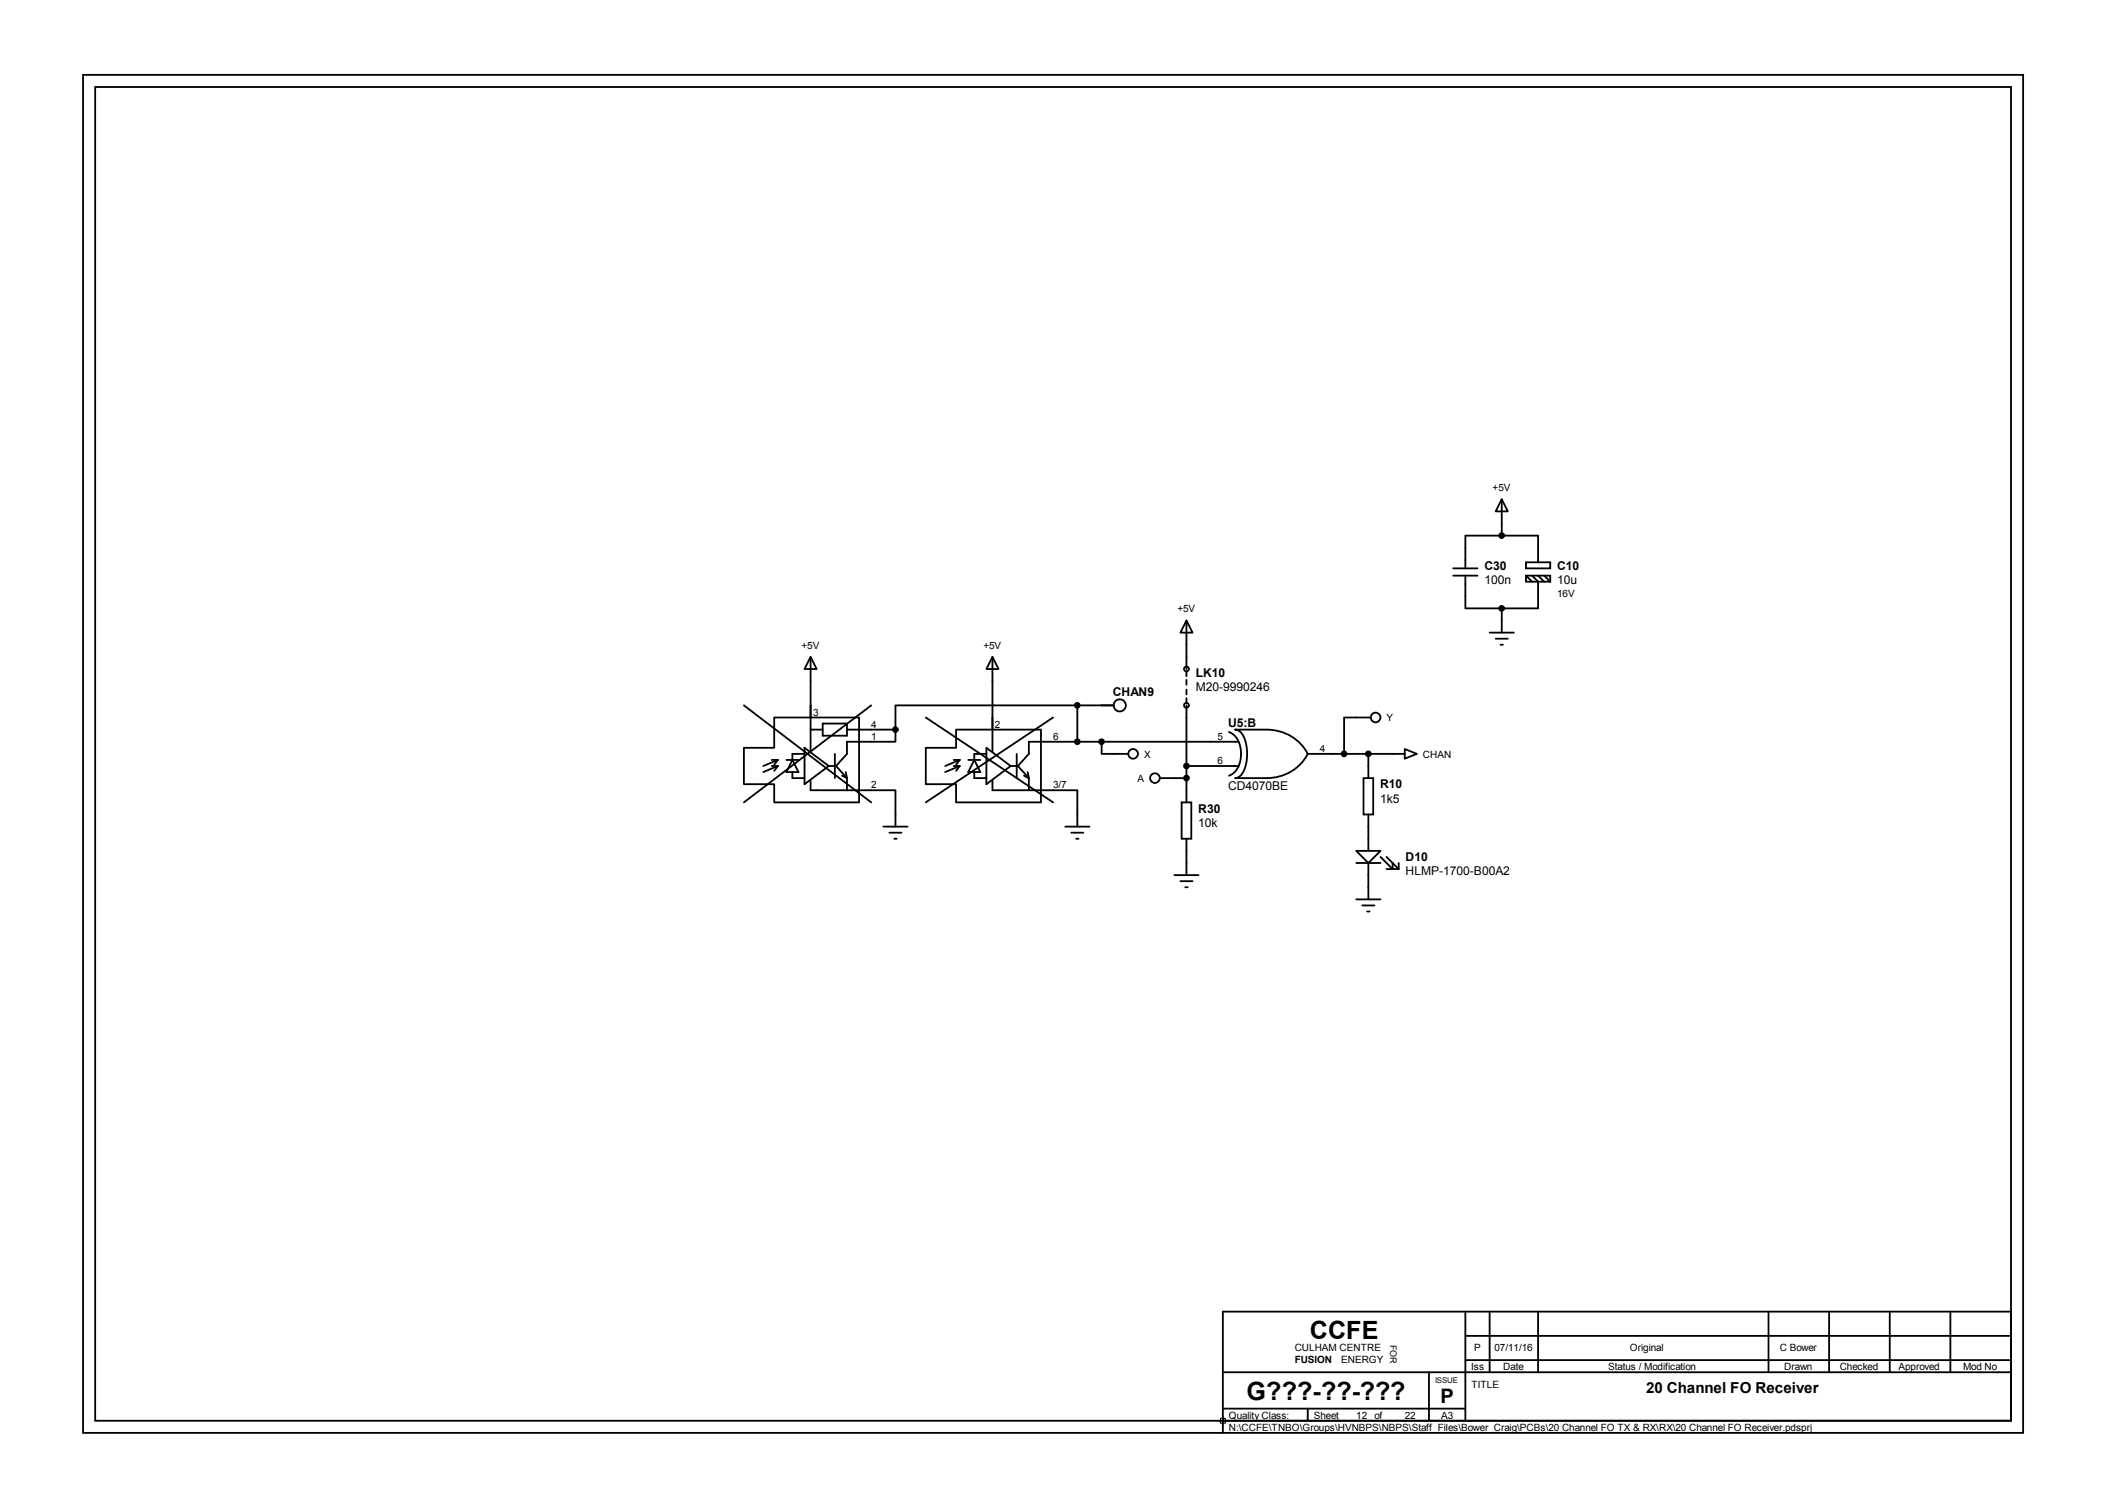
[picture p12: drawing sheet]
<svg xmlns="http://www.w3.org/2000/svg" width="297mm" height="210mm" viewBox="0 0 297 210" stroke-linecap="round" stroke-linejoin="round" font-family="sans-serif">
<g fill="none" stroke="#000" stroke-width=".25">
<path d="M11.6 10.5h270.9v189.6h-270.9zM13.3 12.2h267.5v186.2h-267.5zM202.9 79.4h3.4M209.7 69.7l.9 1.7h-1.7zM209.7 74.8h-5.1v4.6M209.7 74.8h5.1v3.7M209.7 69.7v5.1M213.1 78.5h3.4v.9h-3.4zM103.9 98.5l17.8 13.6M113.2 91.7l.8 1.7h-1.6zM113.2 91.7v13.2M121.7 98.5l-17.8 13.6"/>
<path d="M138.6 91.7l.8 1.7h-1.6zM138.6 91.7v13.2M150.5 98.5h-25.4v3.4M150.5 98.5v5.1M150.5 98.5h5M165.7 86.7l.8 1.7h-1.7zM165.7 86.7v6.7M165.7 93.8v.6M165.7 95v.6M165.7 96.3v.7M165.7 97.5v.7M165.7 98.5v13.6"/>
<path d="M202.9 80.4h3.4M204.6 80.4v4.6h5.1M208 88.4h3.4M208.9 89.2h1.7M209.6 90h.3M209.7 85v3.4M213.1 80.4h3.4v.8h-3.4zM213.1 80.4l.9 .8M214 80.4l.8 .8v3.8h-5.1M214.8 80.4l.8 .8M215.6 80.4l.9 .8M103.9 104.4h4.2v-4.2h11.9v11.9h-11.9v-2.6h-4.2z"/>
<path d="M107.8 107h.8M107.8 106.1h.8M108.6 106.1l-2 .9M108.6 107l-2 .8M108.6 106.1l-.5 .7M108.6 107l-.5 .7M109.8 106.1h1.7M110.7 107.8v.9h1.7M110.7 106.1l.8 1.7h-1.7zM112.4 105.3h-1.7v.8M112.4 104.4l3.3 2.6-3.3 2.5zM113.2 109v1.4h11.9v5"/>
<path d="M113.2 101.9h1.7M114.9 101.1h3.4v1.6h-3.4zM115.7 107h.9M116.6 105.3v3.4M117.6 108.3l.7 .4M118.1 107.8l.2 .9M118.3 101.9h6.8M118.3 108.7v1.7M123.4 115.4h3.3M124.2 116.3h1.7M124.9 117.1h.3M125.1 101.9v1.7h-6.8v1.7l-1.5 1.7 1.5 1.7"/>
<path d="M129.3 104.4h4.2v-2.5h11.9v10.2h-11.9v-2.6h-4.2zM129.3 100.2l17.8 11.9M133.2 107h.8M133.2 106.1h.8M134 106.1l-2 .9M134 107l-2 .8M134 106.1l-.5 .7M134 107l-.5 .7M135.2 106.1h1.7M136.1 107.8v.9h1.7M136.1 106.1l.8 1.7h-1.7zM137.8 105.3h-1.7v.8"/>
<path d="M137.8 104.4l3.3 2.6-3.3 2.5zM138.6 109v1.4h11.9v5M141.1 107h.9M142 105.3v3.4M143 108.3l.7 .4M143.5 107.8l.2 .9M143.7 108.7v1.7M147.1 100.2l-17.8 11.9M148.8 115.4h3.3M149.6 116.3h1.7M150.3 117.1h.3M153.8 103.6v1.7h3.8"/>
<path d="M162 108.7h3.7M165 112.1h1.4v5h-1.4zM165.7 117.1v5.1M165.7 107h7.3M171.6 102.2a3 3 0 0 1 1.7 3.1 3 3 0 0 1-1.7 3M172.5 101.9h4.4a6.4 6.4 0 0 1 5.7 3.4 6.3 6.3 0 0 1-5.7 3.4h-4.4a1.63 1.63 0 0 0 1.3-1.3 5.7 5.7 0 0 0-.6-5.2l-.3-.2zM173 103.6h-29.3v1.7l-1.5 1.7 1.5 1.7M182.6 105.3h13.6M189.4 118.8h3.4l-1.7 1.7zM190.4 108.7h1.4v5.1h-1.4zM191.1 105.3v3.4M191.1 113.8v5"/>
<path d="M191.4 100.2h-3.7v5.1M192.8 119.7l1.7 1.7v-.9M193.6 119.7l1.7 1.7M196.2 104.6l1.7 .7-1.7 .7zM164 122.2h3.4M164.8 123.1h1.7M165.5 123.9h.4M189.4 120.5h3.4M189.4 125.6h3.4M190.2 126.5h1.7M190.9 127.3h.4M191.1 120.5v5.1"/>
<path d="M193.6 121.4h1.7M195.3 120.5v.9M170.8 198.4h110v-15.2h-110v16.9M170.8 191.6h110M170.8 196.7h33.8M182.6 196.7v1.7M199.6 191.6v6.8M204.6 183.2v15.2M204.6 190h76.2M204.6 186.6h76.2M208 183.2v8.4M214.8 183.2v8.4"/>
<path d="M247 183.2v8.4M255.4 183.2v8.4M263.9 183.2v8.4M272.4 183.2v8.4"/>
<circle cx="209.7" cy="74.8" r=".34"/>
<circle cx="150.4" cy="98.5" r=".34"/>
<circle cx="156.4" cy="98.5" r=".85"/>
<circle cx="165.7" cy="98.5" r=".34"/>
<circle cx="165.7" cy="93.4" r=".34"/>
<circle cx="209.7" cy="85" r=".34"/>
<circle cx="125" cy="101.9" r=".34"/>
<circle cx="150.4" cy="103.6" r=".34"/>
<circle cx="153.8" cy="103.6" r=".34"/>
<circle cx="158.2" cy="105.3" r=".68"/>
<circle cx="161.3" cy="108.7" r=".68"/>
<circle cx="165.7" cy="108.7" r=".34"/>
<circle cx="165.7" cy="107" r=".34"/>
<circle cx="187.7" cy="105.3" r=".34"/>
<circle cx="191.1" cy="105.3" r=".34"/>
<circle cx="192.1" cy="100.2" r=".68"/>
</g>
<path d="M170.1 198.4h1.4M170.4 198.1h.7v.7h-.7zM170.8 197.7v1.4" fill="none" stroke="#000" stroke-width=".14"/>
<g fill="#000">
<circle cx="209.7" cy="74.8" r=".34"/>
<circle cx="150.4" cy="98.5" r=".34"/>
<circle cx="209.7" cy="85" r=".34"/>
<circle cx="125" cy="101.9" r=".34"/>
<circle cx="150.4" cy="103.6" r=".34"/>
<circle cx="153.8" cy="103.6" r=".34"/>
<circle cx="165.7" cy="108.7" r=".34"/>
<circle cx="165.7" cy="107" r=".34"/>
<circle cx="187.7" cy="105.3" r=".34"/>
<circle cx="191.1" cy="105.3" r=".34"/>
</g>
<g font-size="3.5">
<text x="182.9" y="187">CCFE</text>
<text x="174.1" y="195.5">G???-??-???</text>
</g>
<text font-size="2.8" x="201.2" y="196">P</text>
<text font-size="2.1" x="229.9" y="194.5">20 Channel FO Receiver</text>
<g font-size="1.7">
<text x="207.3" y="79.6">C30</text>
<text x="207.3" y="81.6">100n</text>
<text x="217.5" y="79.6">C10</text>
<text x="217.5" y="81.6">10u</text>
<text x="167" y="94.5">LK10</text>
<text x="155.4" y="97.2">CHAN9</text>
<text x="167" y="96.5">M20-9990246</text>
<text x="171.5" y="101.5">U5:B</text>
<text x="167.3" y="113.5">R30</text>
<text x="171.5" y="110.3">CD4070BE</text>
<text x="192.7" y="110.1">R10</text>
<text x="192.7" y="112.1">1k5</text>
<text x="167.3" y="115.5">10k</text>
<text x="196.3" y="120.3">D10</text>
<text x="196.3" y="122.3">HLMP-1700-B00A2</text>
</g>
<g font-size="1.4">
<text x="208.4" y="68.6">+5V</text>
<text x="217.5" y="83.4">16V</text>
<text x="164.4" y="85.5">+5V</text>
<text x="111.9" y="90.6">+5V</text>
<text x="137.3" y="90.6">+5V</text>
<text x="113.5" y="99.9">3</text>
<text x="121.7" y="101.6">4</text>
<text x="138.9" y="101.6">2</text>
<text x="193.6" y="100.8">Y</text>
<text x="121.7" y="103.3">1</text>
<text x="147.1" y="103.3">6</text>
<text x="159.8" y="105.8">X</text>
<text x="170" y="103.3">5</text>
<text x="170" y="106.7">6</text>
<text x="184.3" y="105">4</text>
<text x="198.7" y="105.8">CHAN</text>
<text x="121.7" y="110.1">2</text>
<text x="147.1" y="110.1">3/7</text>
<text x="158.8" y="109.2">A</text>
<text x="180.8" y="188.7">CULHAM CENTRE</text>
<text x="180.8" y="190.4">FUSION</text>
<text x="187.3" y="190.4">ENERGY</text>
<text x="205.4" y="191.3">Iss</text>
<text x="205.9" y="188.7">P</text>
<text x="208.7" y="188.7">07/11/16</text>
<text x="209.9" y="191.3">Date</text>
<text x="224.6" y="191.3">Status / Modification</text>
<text x="227.6" y="188.7">Original</text>
<text x="248.5" y="188.7">C Bower</text>
<text x="249.2" y="191.3">Drawn</text>
<text x="256.9" y="191.3">Checked</text>
<text x="265.1" y="191.3">Approved</text>
<text x="274.1" y="191.3">Mod No</text>
<text x="205.5" y="193.8">TITLE</text>
<text x="171.6" y="198.1">Quality Class:</text>
<text x="171.6" y="199.8">N:\CCFE\TNBO\Groups\HVNBPS\NBPS\Staff_Files\Bower_Craig\PCBs\20 Channel FO TX &amp; RX\RX\20 Channel FO Receiver.pdsprj</text>
<text x="183.5" y="198.1">Sheet</text>
<text x="189.4" y="198.1">12</text>
<text x="191.9" y="198.1">of</text>
<text x="196.2" y="198.1">22</text>
<text x="201.3" y="198.1">A3</text>
</g>
<text font-size="1.3" x="194.1" y="187.8" transform="rotate(90 194.1 187.8)">FOR</text>
<text font-size="1.1" x="200.4" y="193.1">ISSUE</text>
</svg>
